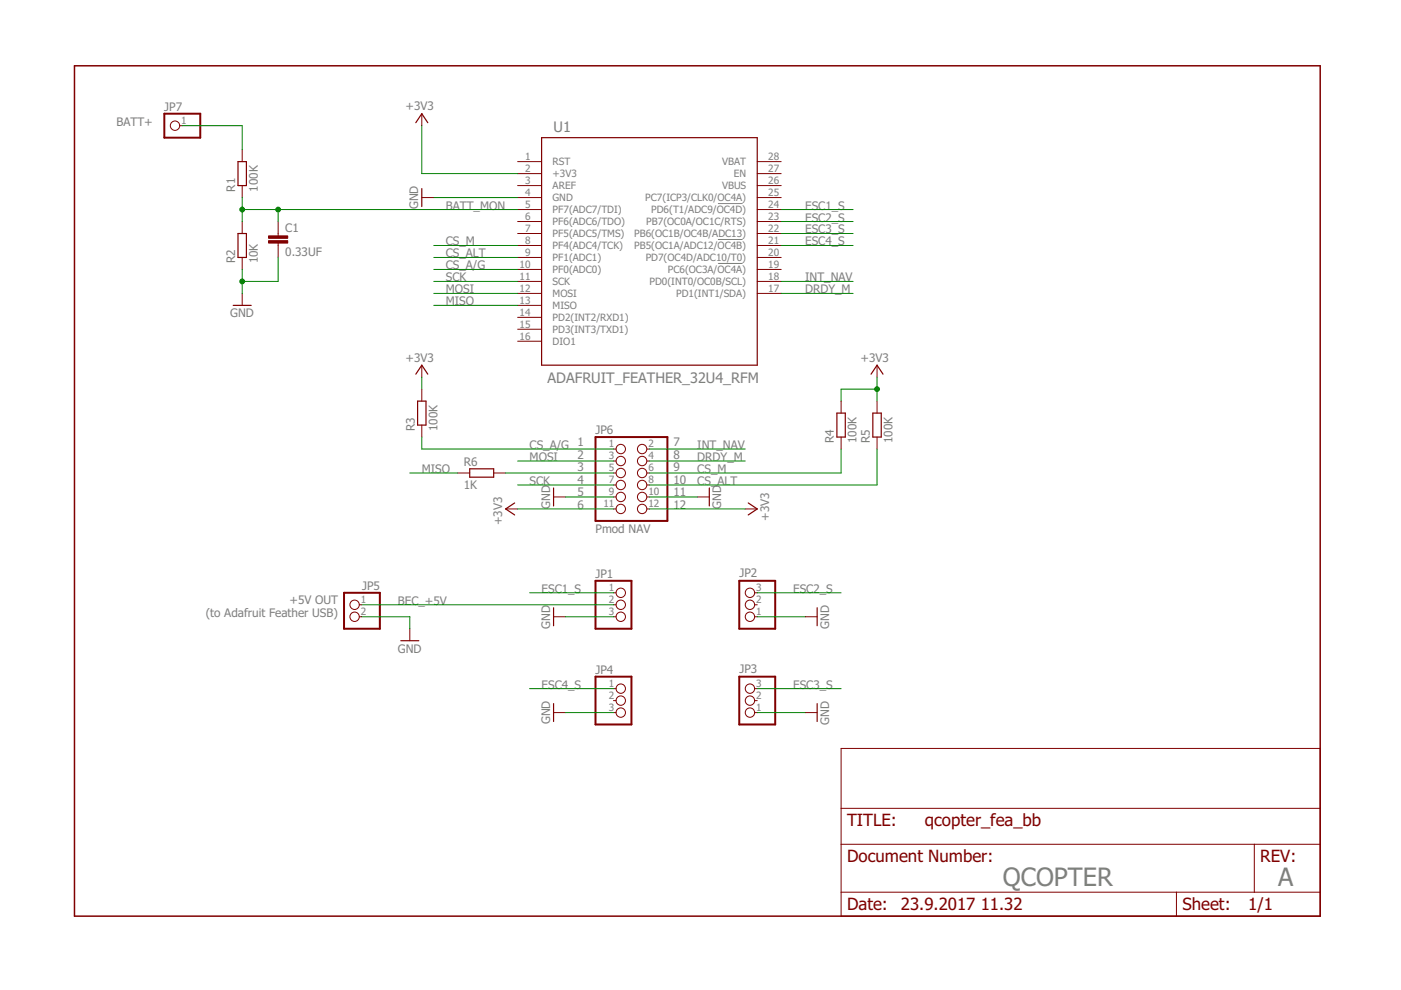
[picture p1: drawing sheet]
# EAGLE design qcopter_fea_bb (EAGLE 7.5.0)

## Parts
C1  0.33UF  C-EU025-025X050  [C025-025X050]
JP1  PINHD-1X3/90  [1X03/90]
JP2  PINHD-1X3/90  [1X03/90]
JP3  PINHD-1X3/90  [1X03/90]
JP4  PINHD-1X3/90  [1X03/90]
JP5  PINHD-1X2/90  [1X02/90]
JP6  Pmod NAV  PINHD-2X6/90  [2X06/90]
JP7  PINHD-1X1  [1X01]
R1  100K  R-EU_0207/10  [0207/10]
R2  10K  R-EU_0207/10  [0207/10]
R3  100K  R-EU_0207/10  [0207/10]
R4  100K  R-EU_0207/10  [0207/10]
R5  100K  R-EU_0207/10  [0207/10]
R6  1K  R-EU_0207/10  [0207/10]
U1  ADAFRUIT_FEATHER_32U4_RFM  [ADAFRUIT_FEATHER_32U4_RFM]

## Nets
+3V3: JP6.11 JP6.12 R3.2 R4.2 R5.2 U1.2(+3V3)
BATT+: JP7.1 R1.2
BATT_MON: C1.1 R1.1 R2.2 U1.5(PF7(ADC7/TDI))
BEC_+5V: JP1.2 JP5.1
CS_A/G: JP6.1 R3.1 U1.10(PF0(ADC0))
CS_ALT: JP6.8 R5.1 U1.9(PF1(ADC1))
CS_M: JP6.6 R4.1 U1.8(PF4(ADC4/TCK))
DRDY_M: JP6.4 U1.17(PD1(INT1/SDA))
ESC1_S: JP1.1 U1.24(PD6(T1/ADC9/OC4D))
ESC2_S: JP2.3 U1.23(PB7(OC0A/OC1C/RTS))
ESC3_S: JP3.3 U1.22(PB6(OC1B/OC4B/ADC13))
ESC4_S: JP4.1 U1.21(PB5(OC1A/ADC12/OC4B))
GND: C1.2 JP1.3 JP2.1 JP3.1 JP4.3 JP5.2 JP6.9 JP6.10 R2.1 U1.4(GND)
INT_NAV: JP6.2 U1.18(PD0(INT0/OC0B/SCL))
MISO: R6.1 U1.13(MISO)
MOSI: JP6.3 U1.12(MOSI)
N$1: JP6.5 R6.2
SCK: JP6.7 U1.11(SCK)
Unconnected: JP2.2 JP3.2 JP4.2 U1.1(RST) U1.3(AREF) U1.6(PF6(ADC6/TDO)) U1.7(PF5(ADC5/TMS)) U1.14(PD2(INT2/RXD1)) U1.15(PD3(INT3/TXD1)) U1.16(DIO1) U1.19(PC6(OC3A/OC4A)) U1.20(PD7(OC4D/ADC10/T0)) U1.25(PC7(ICP3/CLK0/OC4A)) U1.26(VBUS) U1.27(EN) U1.28(VBAT)

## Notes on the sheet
- 1
  2
  3
  4
  5
  6
- 7
  8
  9
  10
  11
  12
- +5V OUT
  (to Adafruit Feather USB)
- QCOPTER | A
